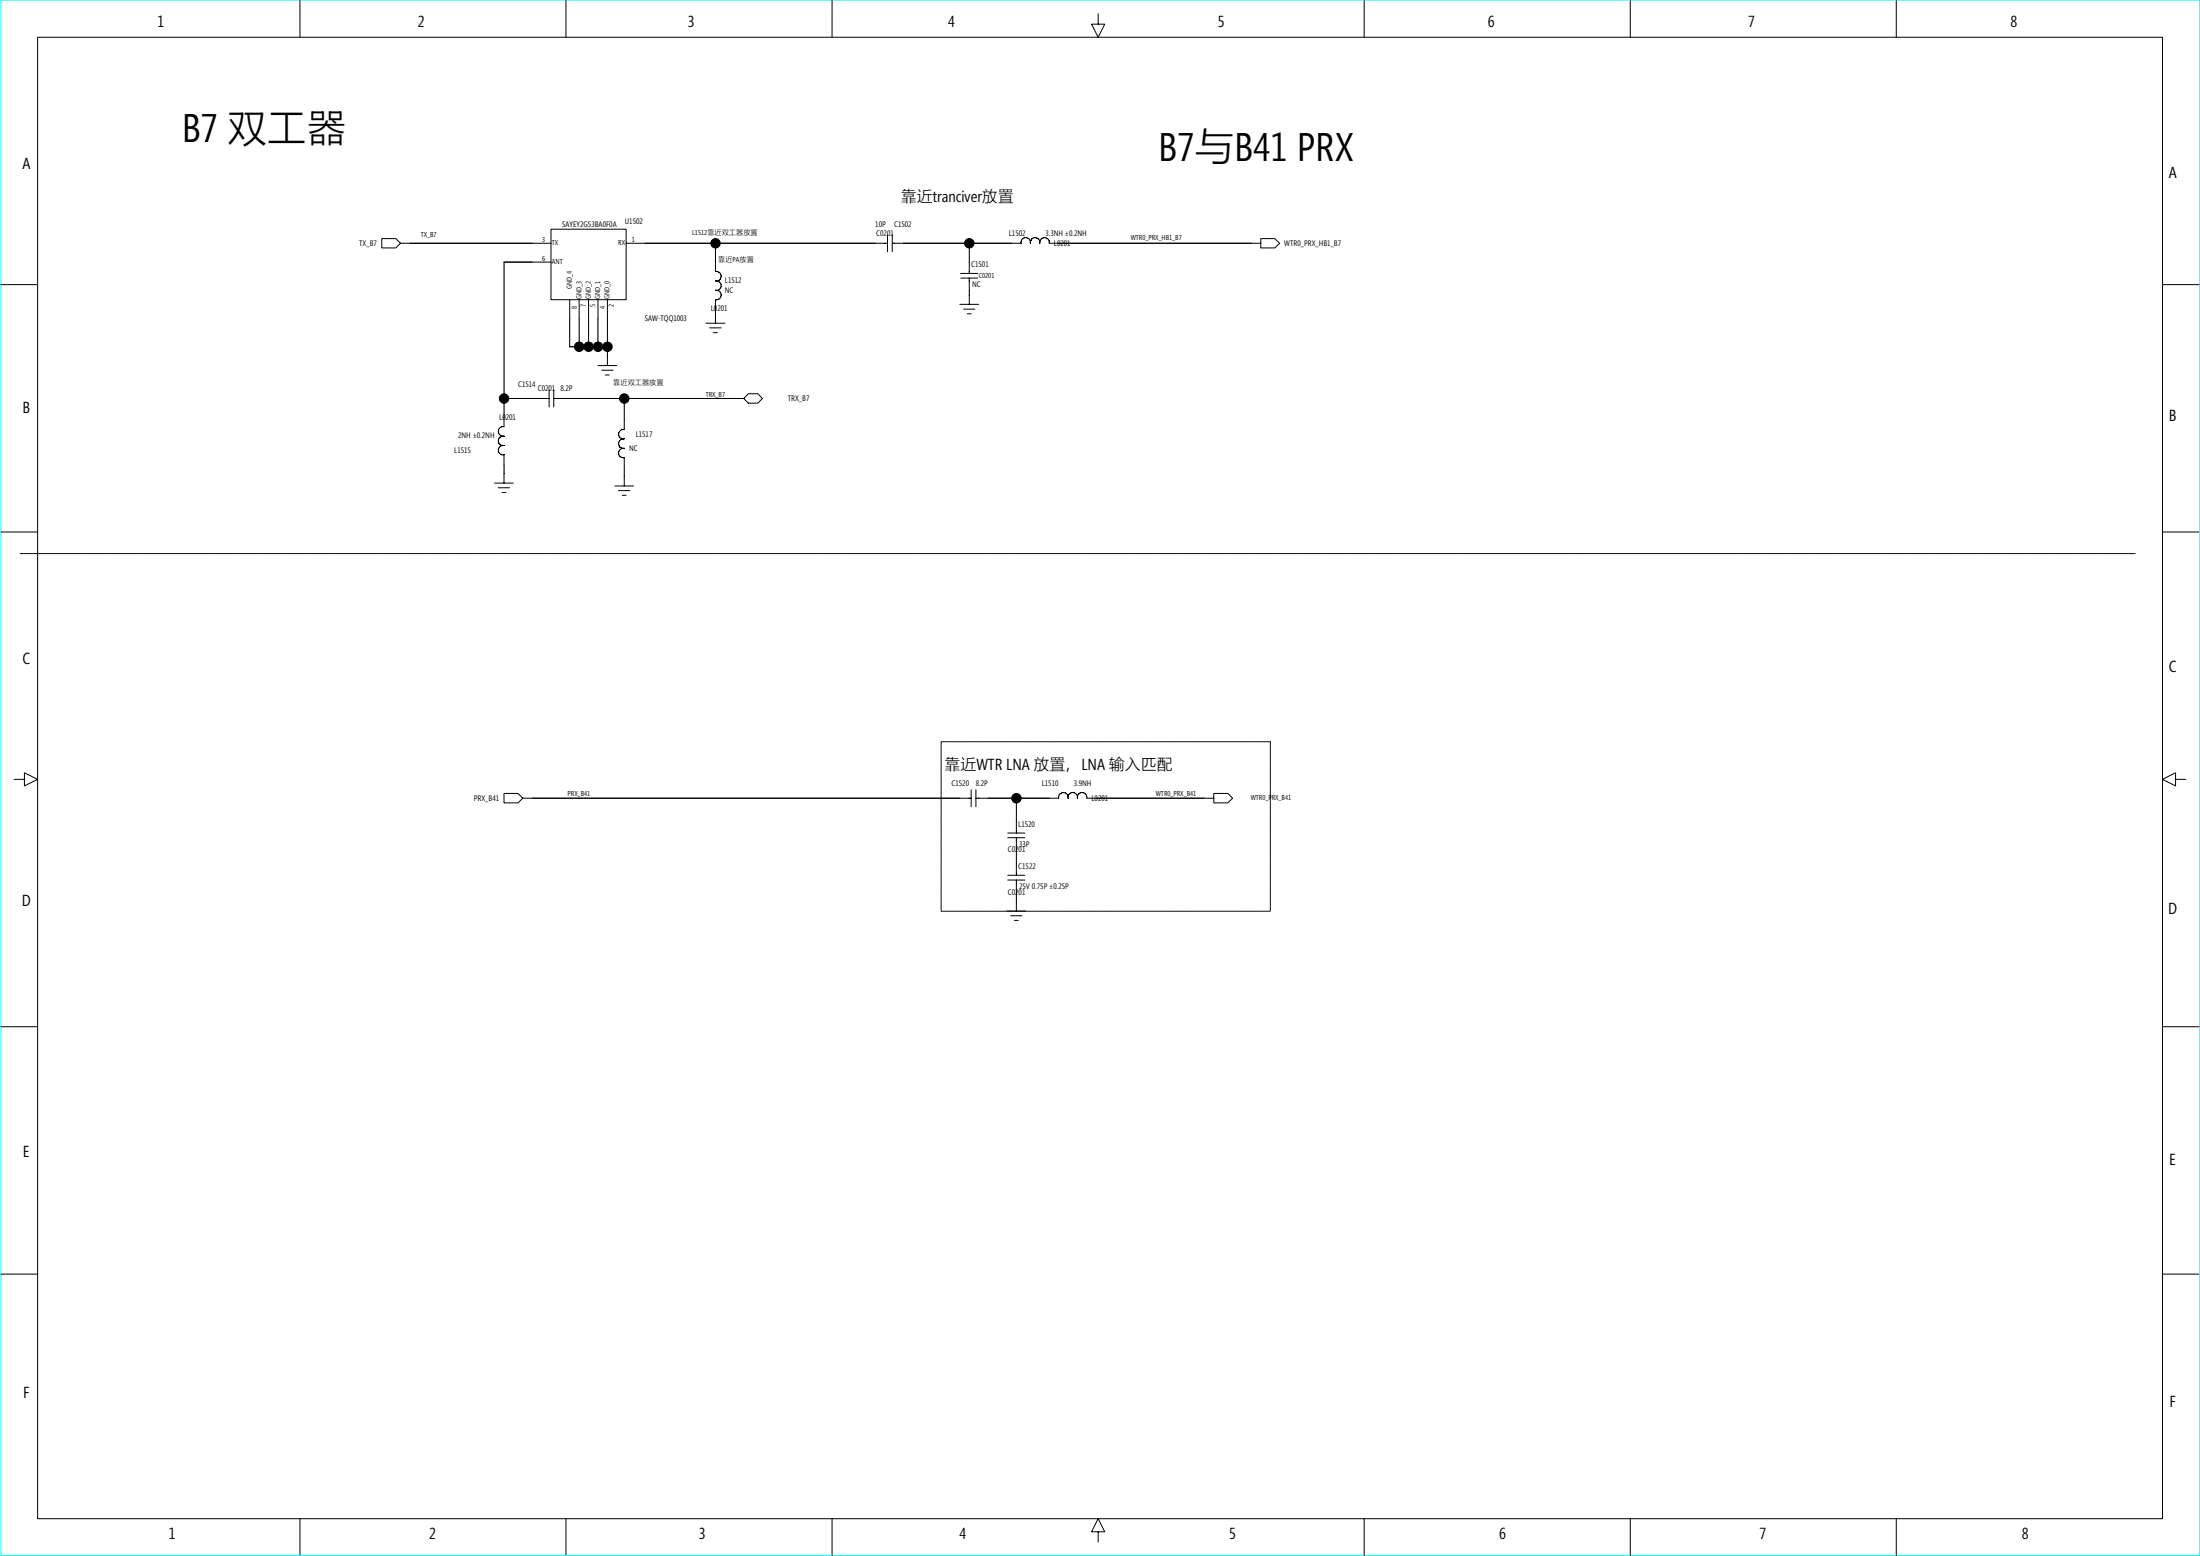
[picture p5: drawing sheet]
<svg xmlns="http://www.w3.org/2000/svg" width="420mm" height="297mm" viewBox="0 0 420 297" stroke-linecap="round" stroke-linejoin="round" font-family="sans-serif">
<path d="M.2 0h419.9v296.9h-419.9z" fill="none" stroke="#0ff" stroke-width=".19"/>
<g fill="none" stroke="#000" stroke-width=".19">
<path d="M7.2 7.1h405.8v282.8h-405.8zM57.3 .1v7M108.1 .1v7M158.9 .1v7M209.7 2.6v2h1.3l-1.3 2.5-1.2-2.5h1.2M260.5 .1v7M311.4 .1v7M362.2 .1v7M.2 54.3h7M72.9 45.6h2.7l.9 .8-.9 .9h-2.7zM76.5 46.4h28.8M105.2 43.8h14.4v13.4h-14.4z"/>
<path d="M105.3 50h-9.1l.1 31.5-.3-.1M108.8 57.2v9M110.6 57.2v9M112.4 57.2v9M114.2 57.2v9M116 57.2v12.6M119.6 46.4h49.9M136.6 53.6h.2M136.6 55.4h.2M136.6 46.4v5.5a.9 .9 0 0 1 1.1 .7 .9 .9 0 0 1-.8 1M136.6 55.4a.91 .91 0 0 1 1.1 .9 .91 .91 0 0 1-1.1 .9v4.5M136.6 53.6a.92 .92 0 0 1 1.1 .8 .92 .92 0 0 1-.8 1"/>
<path d="M169.5 44.8v3.2M170.4 46.4h24.6M170.4 44.8v3.2M183.3 58.1h3.6M183.5 53.1h3.2M183.5 52.2h3.2M184 59h2.2M184.7 59.9h.8M185.1 46.4v5.8M185.1 53.1v5M195 46.4a.91 .91 0 0 1 .9-1 .91 .91 0 0 1 .9 1 .91 .91 0 0 1 .9-1 .91 .91 0 0 1 .9 1 .91 .91 0 0 1 .9-1 .91 .91 0 0 1 .9 1M200.4 46.4h40.4"/>
<path d="M240.8 45.6h2.7l.9 .8-.9 .9h-2.7zM413 54.3h7M96.2 76.1h8.7M104.9 74.4v3.3M105.8 76.1h36.3M105.8 74.4v3.3M108.8 66.2h7.2M114.2 69.8h3.6M114.9 70.7h2.2M115.6 71.6h.8M119.2 76.1v5.9M134.8 61.7h3.6"/>
<path d="M135.5 62.6h2.2M136.3 63.5h.7M142.9 75.2h1.8l.9 .9-.9 .9h-1.8l-.9-.9zM94.4 92.2h3.6M95.2 93.1h2.1M95.2 84.3l.1 .3a.89 .89 0 0 0 1 .4h-.2M95.9 94h.7M96 85a.91 .91 0 0 0-.8 1.1 .91 .91 0 0 0 1.1 .7v5.4M96 81.4a.91 .91 0 0 0-.8 1.1 .91 .91 0 0 0 1.1 .7 .92 .92 0 0 0-1.1 1.1M117.4 92.8h3.6M118.1 93.7h2.2M118.8 94.6h.8"/>
<path d="M119 85.6a.9 .9 0 0 0-.9 1 .9 .9 0 0 0 1.1 .8v5.4M119 83.8a.91 .91 0 0 0-.9 1 .91 .91 0 0 0 1.1 .8h-.3M119.2 82a.91 .91 0 0 0-1.1 .9 .91 .91 0 0 0 1.1 .9h-.3M.2 101.6h7M413 101.6h7M2.7 148.8h2v-1.3l2.5 1.3-2.5 1.2v-1.2M96.3 151.5h2.6l.9 .9-.9 .9h-2.6zM99.8 152.4h85.7M185.5 150.7v3.3M186.4 152.4h15.8M186.4 150.7v3.3M192.5 159.9h3.2"/>
<path d="M192.5 159h3.2M194.1 152.4v6.6M194.1 159.9v7.2M231.8 151.5h2.7l.9 .9-.9 .9h-2.7zM231.8 152.4h-24.3a.91 .91 0 0 0-.8-1.1 .91 .91 0 0 0-.9 1.1 .92 .92 0 0 0-.9-1.1 .92 .92 0 0 0-.9 1.1 .92 .92 0 0 0-.9-1.1 .92 .92 0 0 0-.9 1.1M415.5 148.8v-1.3l-2.5 1.3 2.5 1.2v-1.2h2M192.3 173.9h3.6M192.5 168h3.2M192.5 167.1h3.2M193 174.8h2.2M193.7 175.7h.8M194.1 168v5.9"/>
<path d="M.2 196h7M413 196h7M.2 243.2h7M413 243.2h7M57.3 289.9v7M108.1 289.9v7M158.9 289.9v7M209.7 292.4h1.3l-1.3-2.5-1.2 2.5h1.2v2M260.5 289.9v7M311.4 289.9v7M362.2 289.9v7"/>
<circle cx="136.7" cy="46.4" r=".9"/>
<circle cx="185.1" cy="46.4" r=".9"/>
<circle cx="96.3" cy="76.1" r=".9"/>
<circle cx="110.6" cy="66.2" r=".9"/>
<circle cx="112.4" cy="66.2" r=".9"/>
<circle cx="114.2" cy="66.2" r=".9"/>
<circle cx="116" cy="66.2" r=".9"/>
<circle cx="119.2" cy="76.1" r=".9"/>
<circle cx="194.1" cy="152.4" r=".9"/>
</g>
<path d="M136.6 59v.9zM185.1 55.4v.9zM108.8 66.2h1.8zM110.6 66.2h1.8zM112.4 66.2h1.8zM114.2 66.2h1.8zM116 66.2v1.8zM96.3 88.6v1.8zM119.2 89.2v1.8zM194.1 170.3v1.8z" fill="#000"/>
<g fill="#000">
<circle cx="136.6" cy="46.4" r=".91"/>
<circle cx="185.1" cy="46.4" r=".91"/>
<circle cx="96.3" cy="76.1" r=".91"/>
<circle cx="110.6" cy="66.2" r=".91"/>
<circle cx="112.4" cy="66.2" r=".91"/>
<circle cx="114.2" cy="66.2" r=".91"/>
<circle cx="116" cy="66.2" r=".91"/>
<circle cx="119.2" cy="76.1" r=".91"/>
<circle cx="194.1" cy="152.4" r=".91"/>
</g>
<path d="M407.8 105.7h-404M179.7 141.6h62.9v32.3h-62.9z" fill="none" stroke="#000" stroke-width=".19" stroke-dasharray=".1 .1 0 .1"/>
<g font-size="7.6">
<text x="34.7" y="27.2">B7 双工器</text>
<text x="221.2" y="30.8">B7与B41 PRX</text>
</g>
<g font-size="3.1">
<text x="30.1" y="5.2">1</text>
<text x="79.8" y="5.2">2</text>
<text x="131.4" y="5.2">3</text>
<text x="181.1" y="5.2">4</text>
<text x="232.6" y="5.2">5</text>
<text x="284.1" y="5.2">6</text>
<text x="333.9" y="5.2">7</text>
<text x="384" y="5.2">8</text>
<text x="4.3" y="32.3">A</text>
<text x="414.2" y="33.9">A</text>
<text x="172.1" y="38.7">靠近tranciver放置</text>
<text x="4.3" y="78.8">B</text>
<text x="414.2" y="80.4">B</text>
<text x="4.3" y="126.7">C</text>
<text x="414.2" y="128.4">C</text>
<text x="180.4" y="147">靠近WTR LNA 放置，LNA 输入匹配</text>
<text x="4.2" y="172.9">D</text>
<text x="414.1" y="174.5">D</text>
<text x="4.4" y="220.8">E</text>
<text x="414.3" y="222.4">E</text>
<text x="4.4" y="267">F</text>
<text x="414.3" y="268.6">F</text>
<text x="32.2" y="293.9">1</text>
<text x="82" y="293.9">2</text>
<text x="133.5" y="293.9">3</text>
<text x="183.2" y="293.9">4</text>
<text x="234.8" y="293.9">5</text>
<text x="286.3" y="293.9">6</text>
<text x="336" y="293.9">7</text>
<text x="386.1" y="293.9">8</text>
</g>
<g font-size="1.5">
<text x="68.6" y="46.9">TX_B7</text>
<text x="107.4" y="43.3">SAYEY2G53BA0F0A</text>
<text x="119.3" y="42.8">U1502</text>
<text x="167.2" y="43.3">10P</text>
<text x="167.4" y="45.1">C0201</text>
<text x="170.8" y="43.3">C1502</text>
<text x="192.7" y="45.1">L1502</text>
<text x="199.7" y="45.1">3.3NH ±0.2NH</text>
<text x="201.3" y="46.9">L0201</text>
<text x="245.3" y="46.9">WTR0_PRX_HB1_B7</text>
<text x="185.5" y="51">C1501</text>
<text x="135.8" y="59.5">L0201</text>
<text x="138.4" y="54.1">L1512</text>
<text x="138.4" y="55.9">NC</text>
<text x="185.7" y="54.8">NC</text>
<text x="123.2" y="61.3">SAW-TQQ1003</text>
<text x="98.9" y="73.8">C1514</text>
<text x="102.7" y="74.7">C0201 8.2P</text>
<text x="150.4" y="76.5">TRX_B7</text>
<text x="87.5" y="83.7">2NH ±0.2NH</text>
<text x="95.3" y="80.1">L0201</text>
<text x="121.4" y="83.3">L1517</text>
<text x="86.8" y="86.4">L1515</text>
<text x="120.1" y="86">NC</text>
<text x="90.5" y="152.8">PRX_B41</text>
<text x="181.7" y="150.1">C1520</text>
<text x="186.4" y="150.1">8.2P</text>
<text x="199" y="150.1">L1510</text>
<text x="205.1" y="150.1">3.9NH</text>
<text x="208.5" y="152.8">L0201</text>
<text x="194.5" y="157.9">L1520</text>
<text x="194.6" y="161.6">33P</text>
<text x="192.5" y="162.7">C0201</text>
<text x="194.5" y="165.9">C1522</text>
<text x="192.5" y="170.8">C0201</text>
<text x="194.6" y="169.7">25V 0.75P ±0.25P</text>
</g>
<g font-size="1.4">
<text x="80.4" y="45.2">TX_B7</text>
<text x="103.6" y="46.2">3</text>
<text x="105.4" y="46.9">TX</text>
<text x="118.1" y="46.9">RX</text>
<text x="120.7" y="46.2">1</text>
<text x="132.2" y="44.8">L1512靠近双工器放置</text>
<text x="216" y="45.8">WTR0_PRX_HB1_B7</text>
<text x="103.6" y="49.8">6</text>
<text x="105.4" y="50.5">ANT</text>
<text x="137.2" y="50">靠近PA放置</text>
<text x="186.9" y="53.1">C0201</text>
<text x="109.2" y="55.2" transform="rotate(-90 109.2 55.2)">GND_4</text>
<text x="110.2" y="59" transform="rotate(-90 110.2 59)">8</text>
<text x="111" y="57" transform="rotate(-90 111 57)">GND_3</text>
<text x="111.9" y="58.7" transform="rotate(-90 111.9 58.7)">7</text>
<text x="112.8" y="57" transform="rotate(-90 112.8 57)">GND_2</text>
<text x="113.7" y="58.7" transform="rotate(-90 113.7 58.7)">5</text>
<text x="114.6" y="57" transform="rotate(-90 114.6 57)">GND_1</text>
<text x="115.6" y="59" transform="rotate(-90 115.6 59)">4</text>
<text x="116.4" y="57" transform="rotate(-90 116.4 57)">GND_0</text>
<text x="117.3" y="58.7" transform="rotate(-90 117.3 58.7)">2</text>
<text x="117.1" y="73.5">靠近双工器放置</text>
<text x="134.8" y="75.7">TRX_B7</text>
<text x="108.4" y="152">PRX_B41</text>
<text x="220.7" y="152">WTR0_PRX_B41</text>
<text x="238.9" y="152.8">WTR0_PRX_B41</text>
</g>
</svg>
